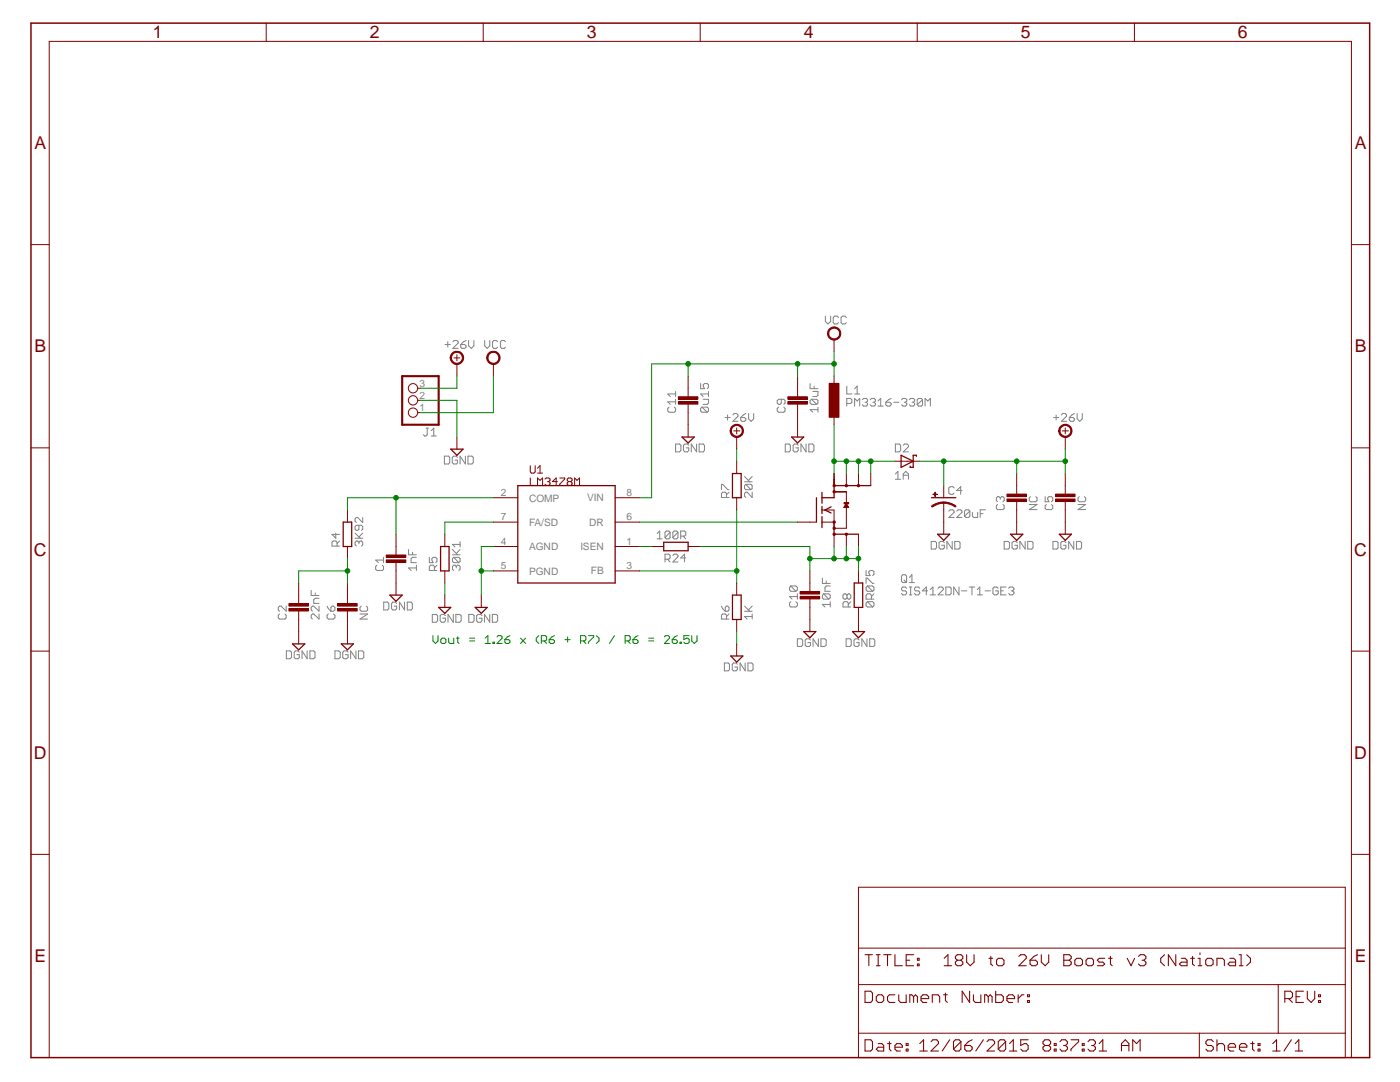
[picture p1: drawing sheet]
<?xml version="1.0" encoding="utf-8"?>
<!DOCTYPE eagle SYSTEM "eagle.dtd">
<eagle version="6.5.0">
<drawing>
<settings>
<setting alwaysvectorfont="no"/>
<setting verticaltext="up"/>
</settings>
<grid distance="0.1" unitdist="inch" unit="inch" style="lines" multiple="1" display="no" altdistance="0.01" altunitdist="inch" altunit="inch"/>
<schematic xreflabel="%F%N/%S.%C%R" xrefpart="/%S.%C%R">
<libraries>
<library name="ipc-7351-diode">
<symbols>
<symbol name="SCHOTTKY">
<wire x1="-1.27" y1="-1.27" x2="1.27" y2="0" width="0.254" layer="94"/>
<wire x1="1.27" y1="0" x2="-1.27" y2="1.27" width="0.254" layer="94"/>
<wire x1="1.905" y1="1.27" x2="1.27" y2="1.27" width="0.254" layer="94"/>
<wire x1="1.27" y1="1.27" x2="1.27" y2="0" width="0.254" layer="94"/>
<wire x1="-1.27" y1="1.27" x2="-1.27" y2="-1.27" width="0.254" layer="94"/>
<wire x1="1.27" y1="0" x2="1.27" y2="-1.27" width="0.254" layer="94"/>
<wire x1="1.905" y1="1.27" x2="1.905" y2="1.016" width="0.254" layer="94"/>
<wire x1="1.27" y1="-1.27" x2="0.635" y2="-1.27" width="0.254" layer="94"/>
<wire x1="0.635" y1="-1.016" x2="0.635" y2="-1.27" width="0.254" layer="94"/>
<text x="-2.54" y="1.905" size="1.778" layer="95">&gt;NAME</text>
<text x="-2.54" y="-3.81" size="1.778" layer="96">&gt;VALUE</text>
<pin name="A" x="-2.54" y="0" visible="off" length="short" direction="pas"/>
<pin name="K" x="2.54" y="0" visible="off" length="short" direction="pas" rot="R180"/>
</symbol>
</symbols>
<devicesets>
<deviceset name="SCHOTTKY_" prefix="D" uservalue="yes">
<gates>
<gate name="G$1" symbol="SCHOTTKY" x="0" y="0"/>
</gates>
<devices>
<device name="SOD-123" package="SOD3718X135N">
<connects>
<connect gate="G$1" pin="A" pad="A"/>
<connect gate="G$1" pin="K" pad="K"/>
</connects>
<technologies>
<technology name=""/>
</technologies>
</device>
<device name="SOD-323" package="SOD2514X100N">
<connects>
<connect gate="G$1" pin="A" pad="A"/>
<connect gate="G$1" pin="K" pad="K"/>
</connects>
<technologies>
<technology name=""/>
</technologies>
</device>
<device name="SMA" package="DIOM5326X292N">
<connects>
<connect gate="G$1" pin="A" pad="A"/>
<connect gate="G$1" pin="K" pad="K"/>
</connects>
<technologies>
<technology name=""/>
</technologies>
</device>
<device name="SMB" package="DIOM5436X265N">
<connects>
<connect gate="G$1" pin="A" pad="A"/>
<connect gate="G$1" pin="K" pad="K"/>
</connects>
<technologies>
<technology name=""/>
</technologies>
</device>
<device name="SMC" package="DIOM7959X265N">
<connects>
<connect gate="G$1" pin="A" pad="A"/>
<connect gate="G$1" pin="K" pad="K"/>
</connects>
<technologies>
<technology name=""/>
</technologies>
</device>
<device name="SOT-23" package="SOT95P280X135-3N">
<connects>
<connect gate="G$1" pin="A" pad="1"/>
<connect gate="G$1" pin="K" pad="3"/>
</connects>
<technologies>
<technology name=""/>
</technologies>
</device>
<device name="SOT-323" package="SOT65P210X110-3N">
<connects>
<connect gate="G$1" pin="A" pad="1"/>
<connect gate="G$1" pin="K" pad="3"/>
</connects>
<technologies>
<technology name=""/>
</technologies>
</device>
</devices>
</deviceset>
</devicesets>
</library>
<library name="ipc-7351-capacitor">
<symbols>
<symbol name="CAPACITOR">
<wire x1="-2.54" y1="0" x2="-0.762" y2="0" width="0.1524" layer="94"/>
<wire x1="2.54" y1="0" x2="0.762" y2="0" width="0.1524" layer="94"/>
<text x="-2.54" y="2.54" size="1.778" layer="95">&gt;NAME</text>
<text x="-2.54" y="-4.318" size="1.778" layer="96">&gt;VALUE</text>
<rectangle x1="-1.524" y1="-0.254" x2="2.54" y2="0.254" layer="94" rot="R90"/>
<rectangle x1="-2.54" y1="-0.254" x2="1.524" y2="0.254" layer="94" rot="R90"/>
<pin name="1" x="-5.08" y="0" visible="off" length="short" direction="pas" swaplevel="1"/>
<pin name="2" x="5.08" y="0" visible="off" length="short" direction="pas" swaplevel="1" rot="R180"/>
</symbol>
</symbols>
<devicesets>
<deviceset name="CAPACITOR_" prefix="C" uservalue="yes">
<gates>
<gate name="G$1" symbol="CAPACITOR" x="0" y="0"/>
</gates>
<devices>
<device name="0402" package="CAPC1005X60N">
<connects>
<connect gate="G$1" pin="1" pad="1"/>
<connect gate="G$1" pin="2" pad="2"/>
</connects>
<technologies>
<technology name=""/>
</technologies>
</device>
<device name="0508" package="CAPC1220X107N">
<connects>
<connect gate="G$1" pin="1" pad="1"/>
<connect gate="G$1" pin="2" pad="2"/>
</connects>
<technologies>
<technology name=""/>
</technologies>
</device>
<device name="0603" package="CAPC1608X92N">
<connects>
<connect gate="G$1" pin="1" pad="1"/>
<connect gate="G$1" pin="2" pad="2"/>
</connects>
<technologies>
<technology name=""/>
</technologies>
</device>
<device name="0612" package="CAPC1632X168N">
<connects>
<connect gate="G$1" pin="1" pad="1"/>
<connect gate="G$1" pin="2" pad="2"/>
</connects>
<technologies>
<technology name=""/>
</technologies>
</device>
<device name="0805" package="CAPC2012X145AN">
<connects>
<connect gate="G$1" pin="1" pad="1"/>
<connect gate="G$1" pin="2" pad="2"/>
</connects>
<technologies>
<technology name=""/>
</technologies>
</device>
<device name="1206" package="CAPC3215X168N">
<connects>
<connect gate="G$1" pin="1" pad="1"/>
<connect gate="G$1" pin="2" pad="2"/>
</connects>
<technologies>
<technology name=""/>
</technologies>
</device>
<device name="1210" package="CAPC3225X168N">
<connects>
<connect gate="G$1" pin="1" pad="1"/>
<connect gate="G$1" pin="2" pad="2"/>
</connects>
<technologies>
<technology name=""/>
</technologies>
</device>
<device name="1808" package="CAPC4520X168N">
<connects>
<connect gate="G$1" pin="1" pad="1"/>
<connect gate="G$1" pin="2" pad="2"/>
</connects>
<technologies>
<technology name=""/>
</technologies>
</device>
<device name="1812" package="CAPC4532X218N">
<connects>
<connect gate="G$1" pin="1" pad="1"/>
<connect gate="G$1" pin="2" pad="2"/>
</connects>
<technologies>
<technology name=""/>
</technologies>
</device>
<device name="1825" package="CAPC4564X218N">
<connects>
<connect gate="G$1" pin="1" pad="1"/>
<connect gate="G$1" pin="2" pad="2"/>
</connects>
<technologies>
<technology name=""/>
</technologies>
</device>
<device name="2220" package="CAPC5651X218N">
<connects>
<connect gate="G$1" pin="1" pad="1"/>
<connect gate="G$1" pin="2" pad="2"/>
</connects>
<technologies>
<technology name=""/>
</technologies>
</device>
<device name="2225" package="CAPC5664X218N">
<connects>
<connect gate="G$1" pin="1" pad="1"/>
<connect gate="G$1" pin="2" pad="2"/>
</connects>
<technologies>
<technology name=""/>
</technologies>
</device>
<device name="3640" package="CAPC9198X218N">
<connects>
<connect gate="G$1" pin="1" pad="1"/>
<connect gate="G$1" pin="2" pad="2"/>
</connects>
<technologies>
<technology name=""/>
</technologies>
</device>
<device name="0805N" package="CAP2012X70N">
<connects>
<connect gate="G$1" pin="1" pad="1"/>
<connect gate="G$1" pin="2" pad="2"/>
</connects>
<technologies>
<technology name=""/>
</technologies>
</device>
</devices>
</deviceset>
</devicesets>
</library>
<library name="supply2">
<symbols>
<symbol name="DGND">
<wire x1="-1.27" y1="0" x2="1.27" y2="0" width="0.254" layer="94"/>
<wire x1="1.27" y1="0" x2="0" y2="-1.27" width="0.254" layer="94"/>
<wire x1="0" y1="-1.27" x2="-1.27" y2="0" width="0.254" layer="94"/>
<text x="-2.667" y="-3.175" size="1.778" layer="96">&gt;VALUE</text>
<pin name="DGND" x="0" y="2.54" visible="off" length="short" direction="sup" rot="R270"/>
</symbol>
<symbol name="VCC">
<circle x="0" y="1.27" radius="1.27" width="0.254" layer="94"/>
<text x="-1.905" y="3.175" size="1.778" layer="96">&gt;VALUE</text>
<pin name="VCC" x="0" y="-2.54" visible="off" length="short" direction="sup" rot="R90"/>
</symbol>
<symbol name="+15V">
<wire x1="0" y1="1.905" x2="0" y2="0.635" width="0.1524" layer="94"/>
<wire x1="-0.635" y1="1.27" x2="0.635" y2="1.27" width="0.1524" layer="94"/>
<circle x="0" y="1.27" radius="1.27" width="0.254" layer="94"/>
<text x="-2.54" y="3.175" size="1.778" layer="96">&gt;VALUE</text>
<pin name="+15V" x="0" y="-2.54" visible="off" length="short" direction="sup" rot="R90"/>
</symbol>
</symbols>
<devicesets>
<deviceset name="DGND" prefix="SUPPLY">
<gates>
<gate name="G$1" symbol="DGND" x="0" y="0"/>
</gates>
<devices>
<device name="">
<technologies>
<technology name=""/>
</technologies>
</device>
</devices>
</deviceset>
<deviceset name="VCC" prefix="SUPPLY">
<gates>
<gate name="G$1" symbol="VCC" x="0" y="0"/>
</gates>
<devices>
<device name="">
<technologies>
<technology name=""/>
</technologies>
</device>
</devices>
</deviceset>
<deviceset name="+15V" prefix="SUPPLY">
<gates>
<gate name="+15V" symbol="+15V" x="0" y="0"/>
</gates>
<devices>
<device name="">
<technologies>
<technology name=""/>
</technologies>
</device>
</devices>
</deviceset>
</devicesets>
</library>
<library name="ipc-7351-resistor">
<symbols>
<symbol name="RESISTOR">
<wire x1="-2.54" y1="-0.889" x2="2.54" y2="-0.889" width="0.254" layer="94"/>
<wire x1="2.54" y1="0.889" x2="-2.54" y2="0.889" width="0.254" layer="94"/>
<wire x1="2.54" y1="-0.889" x2="2.54" y2="0.889" width="0.254" layer="94"/>
<wire x1="-2.54" y1="-0.889" x2="-2.54" y2="0.889" width="0.254" layer="94"/>
<text x="-2.54" y="1.524" size="1.778" layer="95">&gt;NAME</text>
<text x="-2.54" y="-3.302" size="1.778" layer="96">&gt;VALUE</text>
<pin name="2" x="5.08" y="0" visible="off" length="short" direction="pas" swaplevel="1" rot="R180"/>
<pin name="1" x="-5.08" y="0" visible="off" length="short" direction="pas" swaplevel="1"/>
</symbol>
</symbols>
<devicesets>
<deviceset name="RESISTOR_" prefix="R" uservalue="yes">
<gates>
<gate name="G$1" symbol="RESISTOR" x="0" y="0"/>
</gates>
<devices>
<device name="0201" package="RESC0603X30N">
<connects>
<connect gate="G$1" pin="1" pad="1"/>
<connect gate="G$1" pin="2" pad="2"/>
</connects>
<technologies>
<technology name=""/>
</technologies>
</device>
<device name="0402" package="RESC1005X40AN">
<connects>
<connect gate="G$1" pin="1" pad="1"/>
<connect gate="G$1" pin="2" pad="2"/>
</connects>
<technologies>
<technology name=""/>
</technologies>
</device>
<device name="0603" package="RESC1608X55N">
<connects>
<connect gate="G$1" pin="1" pad="1"/>
<connect gate="G$1" pin="2" pad="2"/>
</connects>
<technologies>
<technology name=""/>
</technologies>
</device>
<device name="0805" package="RESC2012X70N">
<connects>
<connect gate="G$1" pin="1" pad="1"/>
<connect gate="G$1" pin="2" pad="2"/>
</connects>
<technologies>
<technology name=""/>
</technologies>
</device>
<device name="1206" package="RESC3115X70N">
<connects>
<connect gate="G$1" pin="1" pad="1"/>
<connect gate="G$1" pin="2" pad="2"/>
</connects>
<technologies>
<technology name=""/>
</technologies>
</device>
<device name="1210" package="RESC3225X70N">
<connects>
<connect gate="G$1" pin="1" pad="1"/>
<connect gate="G$1" pin="2" pad="2"/>
</connects>
<technologies>
<technology name=""/>
</technologies>
</device>
<device name="1812" package="RESC4532X70N">
<connects>
<connect gate="G$1" pin="1" pad="1"/>
<connect gate="G$1" pin="2" pad="2"/>
</connects>
<technologies>
<technology name=""/>
</technologies>
</device>
<device name="2010" package="RESC5025X70N">
<connects>
<connect gate="G$1" pin="1" pad="1"/>
<connect gate="G$1" pin="2" pad="2"/>
</connects>
<technologies>
<technology name=""/>
</technologies>
</device>
<device name="2512" package="RESC6432X70N">
<connects>
<connect gate="G$1" pin="1" pad="1"/>
<connect gate="G$1" pin="2" pad="2"/>
</connects>
<technologies>
<technology name=""/>
</technologies>
</device>
</devices>
</deviceset>
</devicesets>
</library>
<library name="Misc Power">
<symbols>
<symbol name="LM3478">
<wire x1="-10.16" y1="-10.16" x2="-10.16" y2="10.16" width="0.254" layer="94"/>
<wire x1="-10.16" y1="10.16" x2="10.16" y2="10.16" width="0.254" layer="94"/>
<wire x1="10.16" y1="10.16" x2="10.16" y2="-10.16" width="0.254" layer="94"/>
<wire x1="10.16" y1="-10.16" x2="-10.16" y2="-10.16" width="0.254" layer="94"/>
<text x="-7.62" y="12.7" size="1.6764" layer="94">&gt;Name</text>
<text x="-7.62" y="10.16" size="1.6764" layer="94">&gt;Value</text>
<pin name="ISEN" x="15.24" y="-2.54" length="middle" rot="R180"/>
<pin name="COMP" x="-15.24" y="7.62" length="middle"/>
<pin name="FB" x="15.24" y="-7.62" length="middle" rot="R180"/>
<pin name="AGND" x="-15.24" y="-2.54" length="middle"/>
<pin name="PGND" x="-15.24" y="-7.62" length="middle"/>
<pin name="VIN" x="15.24" y="7.62" length="middle" rot="R180"/>
<pin name="FA/SD" x="-15.24" y="2.54" length="middle"/>
<pin name="DR" x="15.24" y="2.54" length="middle" rot="R180"/>
</symbol>
</symbols>
<devicesets>
<deviceset name="LM3478" prefix="U">
<gates>
<gate name="G$1" symbol="LM3478" x="0" y="2.54"/>
</gates>
<devices>
<device name="M" package="MSOP08">
<connects>
<connect gate="G$1" pin="AGND" pad="4"/>
<connect gate="G$1" pin="COMP" pad="2"/>
<connect gate="G$1" pin="DR" pad="6"/>
<connect gate="G$1" pin="FA/SD" pad="7"/>
<connect gate="G$1" pin="FB" pad="3"/>
<connect gate="G$1" pin="ISEN" pad="1"/>
<connect gate="G$1" pin="PGND" pad="5"/>
<connect gate="G$1" pin="VIN" pad="8"/>
</connects>
<technologies>
<technology name=""/>
</technologies>
</device>
</devices>
</deviceset>
</devicesets>
</library>
<library name="inductor-coilcraft">
<symbols>
<symbol name="L-EURO">
<text x="-3.81" y="1.4986" size="1.778" layer="95">&gt;NAME</text>
<text x="-3.81" y="-3.302" size="1.778" layer="96">&gt;VALUE</text>
<rectangle x1="-3.556" y1="-1.016" x2="3.556" y2="1.016" layer="94"/>
<pin name="2" x="5.08" y="0" visible="off" length="short" direction="pas" swaplevel="1" rot="R180"/>
<pin name="1" x="-5.08" y="0" visible="off" length="short" direction="pas" swaplevel="1"/>
</symbol>
</symbols>
<devicesets>
<deviceset name="DO3316P" prefix="L" uservalue="yes">
<gates>
<gate name="G$1" symbol="L-EURO" x="0" y="0"/>
</gates>
<devices>
<device name="" package="DO3316P">
<connects>
<connect gate="G$1" pin="1" pad="1"/>
<connect gate="G$1" pin="2" pad="2"/>
</connects>
<technologies>
<technology name="">
<attribute name="MF" value="" constant="no"/>
<attribute name="MPN" value="" constant="no"/>
<attribute name="OC_FARNELL" value="unknown" constant="no"/>
<attribute name="OC_NEWARK" value="unknown" constant="no"/>
</technology>
</technologies>
</device>
</devices>
</deviceset>
</devicesets>
</library>
<library name="SparkFun">
<symbols>
<symbol name="CAP_POL">
<wire x1="-2.54" y1="0" x2="2.54" y2="0" width="0.254" layer="94"/>
<wire x1="0" y1="-1.016" x2="0" y2="-2.54" width="0.1524" layer="94"/>
<wire x1="0" y1="-1" x2="2.4892" y2="-1.8542" width="0.254" layer="94" curve="-37.878202" cap="flat"/>
<wire x1="-2.4669" y1="-1.8504" x2="0" y2="-1.0161" width="0.254" layer="94" curve="-37.376341" cap="flat"/>
<text x="1.016" y="0.635" size="1.778" layer="95">&gt;NAME</text>
<text x="1.016" y="-4.191" size="1.778" layer="96">&gt;VALUE</text>
<rectangle x1="-2.253" y1="0.668" x2="-1.364" y2="0.795" layer="94"/>
<rectangle x1="-1.872" y1="0.287" x2="-1.745" y2="1.176" layer="94"/>
<pin name="+" x="0" y="2.54" visible="off" length="short" direction="pas" swaplevel="1" rot="R270"/>
<pin name="-" x="0" y="-5.08" visible="off" length="short" direction="pas" swaplevel="1" rot="R90"/>
</symbol>
</symbols>
<devicesets>
<deviceset name="CAP_POL" prefix="C" uservalue="yes">
<gates>
<gate name="G$1" symbol="CAP_POL" x="0" y="0"/>
</gates>
<devices>
<device name="1206" package="EIA3216">
<connects>
<connect gate="G$1" pin="+" pad="A"/>
<connect gate="G$1" pin="-" pad="C"/>
</connects>
<technologies>
<technology name=""/>
</technologies>
</device>
<device name="3528" package="EIA3528">
<connects>
<connect gate="G$1" pin="+" pad="A"/>
<connect gate="G$1" pin="-" pad="C"/>
</connects>
<technologies>
<technology name=""/>
</technologies>
</device>
<device name="PTH1" package="CPOL-RADIAL-100UF-25V">
<connects>
<connect gate="G$1" pin="+" pad="1"/>
<connect gate="G$1" pin="-" pad="2"/>
</connects>
<technologies>
<technology name=""/>
</technologies>
</device>
<device name="PTH2" package="CPOL-RADIAL-10UF-25V">
<connects>
<connect gate="G$1" pin="+" pad="1"/>
<connect gate="G$1" pin="-" pad="2"/>
</connects>
<technologies>
<technology name=""/>
</technologies>
</device>
<device name="7343" package="EIA7343">
<connects>
<connect gate="G$1" pin="+" pad="A"/>
<connect gate="G$1" pin="-" pad="C"/>
</connects>
<technologies>
<technology name=""/>
</technologies>
</device>
<device name="G" package="PANASONIC_G">
<connects>
<connect gate="G$1" pin="+" pad="+"/>
<connect gate="G$1" pin="-" pad="-"/>
</connects>
<technologies>
<technology name=""/>
</technologies>
</device>
<device name="E" package="PANASONIC_E">
<connects>
<connect gate="G$1" pin="+" pad="+"/>
<connect gate="G$1" pin="-" pad="-"/>
</connects>
<technologies>
<technology name=""/>
</technologies>
</device>
<device name="C" package="PANASONIC_C">
<connects>
<connect gate="G$1" pin="+" pad="+"/>
<connect gate="G$1" pin="-" pad="-"/>
</connects>
<technologies>
<technology name=""/>
</technologies>
</device>
</devices>
</deviceset>
</devicesets>
</library>
<library name="ipc-7351-transistor">
<symbols>
<symbol name="IGFET-EN-G4D3S">
<wire x1="-2.54" y1="-2.54" x2="-1.2192" y2="-2.54" width="0.1524" layer="94"/>
<wire x1="0" y1="0.762" x2="0" y2="0" width="0.254" layer="94"/>
<wire x1="0" y1="0" x2="0" y2="-0.762" width="0.254" layer="94"/>
<wire x1="0" y1="3.683" x2="0" y2="2.54" width="0.254" layer="94"/>
<wire x1="0" y1="2.54" x2="0" y2="1.397" width="0.254" layer="94"/>
<wire x1="1.905" y1="0.635" x2="0.635" y2="0" width="0.254" layer="94"/>
<wire x1="1.905" y1="-0.635" x2="0.635" y2="0" width="0.254" layer="94"/>
<wire x1="0" y1="0" x2="0.635" y2="0" width="0.1524" layer="94"/>
<wire x1="0.635" y1="0" x2="2.54" y2="0" width="0.1524" layer="94"/>
<wire x1="2.54" y1="0" x2="2.54" y2="-2.54" width="0.1524" layer="94"/>
<wire x1="0" y1="-1.397" x2="0" y2="-2.54" width="0.254" layer="94"/>
<wire x1="0" y1="-2.54" x2="0" y2="-3.683" width="0.254" layer="94"/>
<wire x1="-1.143" y1="2.54" x2="-1.143" y2="-2.54" width="0.254" layer="94"/>
<wire x1="0" y1="-2.54" x2="2.54" y2="-2.54" width="0.1524" layer="94"/>
<wire x1="2.54" y1="-2.54" x2="2.54" y2="-3.81" width="0.1524" layer="94"/>
<wire x1="2.54" y1="3.81" x2="5.08" y2="3.81" width="0.1524" layer="94"/>
<wire x1="5.08" y1="3.81" x2="5.08" y2="-3.81" width="0.1524" layer="94"/>
<wire x1="5.08" y1="-3.81" x2="2.54" y2="-3.81" width="0.1524" layer="94"/>
<wire x1="2.54" y1="-2.54" x2="2.54" y2="-5.08" width="0.254" layer="94"/>
<wire x1="2.54" y1="-5.08" x2="7.62" y2="-5.08" width="0.254" layer="94"/>
<wire x1="10.16" y1="5.08" x2="2.54" y2="5.08" width="0.254" layer="94"/>
<wire x1="2.54" y1="5.08" x2="2.54" y2="3.81" width="0.254" layer="94"/>
<wire x1="2.54" y1="3.81" x2="2.54" y2="2.54" width="0.254" layer="94"/>
<wire x1="2.54" y1="2.54" x2="0" y2="2.54" width="0.254" layer="94"/>
<wire x1="2.54" y1="7.62" x2="2.54" y2="6.35" width="0.254" layer="94"/>
<wire x1="2.54" y1="6.35" x2="2.54" y2="5.08" width="0.254" layer="94"/>
<wire x1="2.54" y1="3.81" x2="5.08" y2="3.81" width="0.1524" layer="94"/>
<wire x1="2.54" y1="6.35" x2="2.54" y2="5.08" width="0.254" layer="94"/>
<wire x1="2.54" y1="3.81" x2="5.08" y2="3.81" width="0.1524" layer="94"/>
<circle x="2.54" y="3.81" radius="0.127" width="0.254" layer="94"/>
<circle x="2.54" y="-3.81" radius="0.127" width="0.254" layer="94"/>
<circle x="2.54" y="-2.54" radius="0.127" width="0.254" layer="94"/>
<circle x="5.08" y="5.08" radius="0.127" width="0.254" layer="94"/>
<circle x="7.62" y="5.08" radius="0.127" width="0.254" layer="94"/>
<circle x="2.54" y="5.08" radius="0.127" width="0.254" layer="94"/>
<circle x="2.54" y="-5.08" radius="0.127" width="0.254" layer="94"/>
<circle x="5.08" y="-5.08" radius="0.127" width="0.254" layer="94"/>
<text x="-11.43" y="0" size="1.778" layer="96">&gt;VALUE</text>
<text x="-11.43" y="2.54" size="1.778" layer="95">&gt;NAME</text>
<rectangle x1="4.572" y1="1.27" x2="5.588" y2="1.524" layer="94"/>
<pin name="D1" x="2.54" y="7.62" visible="off" length="short" direction="pas" rot="R270"/>
<pin name="S1" x="2.54" y="-7.62" visible="off" length="short" direction="pas" rot="R90"/>
<pin name="D2" x="5.08" y="7.62" visible="off" length="short" direction="pas" rot="R270"/>
<pin name="D3" x="7.62" y="7.62" visible="off" length="short" direction="pas" rot="R270"/>
<pin name="D4" x="10.16" y="7.62" visible="off" length="short" direction="pas" rot="R270"/>
<pin name="G" x="-5.08" y="-2.54" visible="off" length="short" direction="pas"/>
<pin name="S2" x="5.08" y="-7.62" visible="off" length="short" direction="pas" rot="R90"/>
<pin name="S3" x="7.62" y="-7.62" visible="off" length="short" direction="pas" rot="R90"/>
<polygon width="0.1524" layer="94">
<vertex x="5.08" y="1.27"/>
<vertex x="4.572" y="0.508"/>
<vertex x="5.588" y="0.508"/>
</polygon>
</symbol>
</symbols>
<devicesets>
<deviceset name="MOSFET-NCH_8_" prefix="Q">
<gates>
<gate name="G$1" symbol="IGFET-EN-G4D3S" x="0" y="0"/>
</gates>
<devices>
<device name="N" package="SO-8">
<connects>
<connect gate="G$1" pin="D1" pad="5"/>
<connect gate="G$1" pin="D2" pad="6"/>
<connect gate="G$1" pin="D3" pad="7"/>
<connect gate="G$1" pin="D4" pad="8"/>
<connect gate="G$1" pin="G" pad="4"/>
<connect gate="G$1" pin="S1" pad="1"/>
<connect gate="G$1" pin="S2" pad="2"/>
<connect gate="G$1" pin="S3" pad="3"/>
</connects>
<technologies>
<technology name="SO8"/>
</technologies>
</device>
<device name="1212" package="POWER-PAK1212">
<connects>
<connect gate="G$1" pin="D1" pad="5"/>
<connect gate="G$1" pin="D2" pad="6"/>
<connect gate="G$1" pin="D3" pad="7"/>
<connect gate="G$1" pin="D4" pad="8"/>
<connect gate="G$1" pin="G" pad="4"/>
<connect gate="G$1" pin="S1" pad="1"/>
<connect gate="G$1" pin="S2" pad="2"/>
<connect gate="G$1" pin="S3" pad="3"/>
</connects>
<technologies>
<technology name=""/>
</technologies>
</device>
</devices>
</deviceset>
</devicesets>
</library>
<library name="Misc Conn">
<symbols>
<symbol name="PINHD3">
<wire x1="-6.35" y1="-5.08" x2="1.27" y2="-5.08" width="0.4064" layer="94"/>
<wire x1="1.27" y1="-5.08" x2="1.27" y2="5.08" width="0.4064" layer="94"/>
<wire x1="1.27" y1="5.08" x2="-6.35" y2="5.08" width="0.4064" layer="94"/>
<wire x1="-6.35" y1="5.08" x2="-6.35" y2="-5.08" width="0.4064" layer="94"/>
<text x="-6.35" y="5.715" size="1.778" layer="95">&gt;NAME</text>
<text x="-6.35" y="-7.62" size="1.778" layer="96">&gt;VALUE</text>
<pin name="1" x="-2.54" y="2.54" visible="pad" length="short" direction="pas" function="dot"/>
<pin name="2" x="-2.54" y="0" visible="pad" length="short" direction="pas" function="dot"/>
<pin name="3" x="-2.54" y="-2.54" visible="pad" length="short" direction="pas" function="dot"/>
</symbol>
</symbols>
<devicesets>
<deviceset name="PINHD-1X3" prefix="JP" uservalue="yes">
<gates>
<gate name="A" symbol="PINHD3" x="0" y="0"/>
</gates>
<devices>
<device name="" package="1X03">
<connects>
<connect gate="A" pin="1" pad="1"/>
<connect gate="A" pin="2" pad="2"/>
<connect gate="A" pin="3" pad="3"/>
</connects>
<technologies>
<technology name=""/>
</technologies>
</device>
<device name="/90" package="1X03/90">
<connects>
<connect gate="A" pin="1" pad="1"/>
<connect gate="A" pin="2" pad="2"/>
<connect gate="A" pin="3" pad="3"/>
</connects>
<technologies>
<technology name=""/>
</technologies>
</device>
</devices>
</deviceset>
</devicesets>
</library>
<library name="frames">
<symbols>
<symbol name="FRAME_A_L">
<frame x1="0" y1="0" x2="279.4" y2="215.9" columns="6" rows="5" layer="94" border-bottom="no"/>
</symbol>
<symbol name="DOCFIELD">
<wire x1="0" y1="0" x2="71.12" y2="0" width="0.1016" layer="94"/>
<wire x1="101.6" y1="15.24" x2="87.63" y2="15.24" width="0.1016" layer="94"/>
<wire x1="0" y1="0" x2="0" y2="5.08" width="0.1016" layer="94"/>
<wire x1="0" y1="5.08" x2="71.12" y2="5.08" width="0.1016" layer="94"/>
<wire x1="0" y1="5.08" x2="0" y2="15.24" width="0.1016" layer="94"/>
<wire x1="101.6" y1="15.24" x2="101.6" y2="5.08" width="0.1016" layer="94"/>
<wire x1="71.12" y1="5.08" x2="71.12" y2="0" width="0.1016" layer="94"/>
<wire x1="71.12" y1="5.08" x2="87.63" y2="5.08" width="0.1016" layer="94"/>
<wire x1="71.12" y1="0" x2="101.6" y2="0" width="0.1016" layer="94"/>
<wire x1="87.63" y1="15.24" x2="87.63" y2="5.08" width="0.1016" layer="94"/>
<wire x1="87.63" y1="15.24" x2="0" y2="15.24" width="0.1016" layer="94"/>
<wire x1="87.63" y1="5.08" x2="101.6" y2="5.08" width="0.1016" layer="94"/>
<wire x1="101.6" y1="5.08" x2="101.6" y2="0" width="0.1016" layer="94"/>
<wire x1="0" y1="15.24" x2="0" y2="22.86" width="0.1016" layer="94"/>
<wire x1="101.6" y1="35.56" x2="0" y2="35.56" width="0.1016" layer="94"/>
<wire x1="101.6" y1="35.56" x2="101.6" y2="22.86" width="0.1016" layer="94"/>
<wire x1="0" y1="22.86" x2="101.6" y2="22.86" width="0.1016" layer="94"/>
<wire x1="0" y1="22.86" x2="0" y2="35.56" width="0.1016" layer="94"/>
<wire x1="101.6" y1="22.86" x2="101.6" y2="15.24" width="0.1016" layer="94"/>
<text x="1.27" y="1.27" size="2.54" layer="94" font="vector">Date:</text>
<text x="12.7" y="1.27" size="2.54" layer="94" font="vector">&gt;LAST_DATE_TIME</text>
<text x="72.39" y="1.27" size="2.54" layer="94" font="vector">Sheet:</text>
<text x="86.36" y="1.27" size="2.54" layer="94" font="vector">&gt;SHEET</text>
<text x="88.9" y="11.43" size="2.54" layer="94" font="vector">REV:</text>
<text x="1.27" y="19.05" size="2.54" layer="94" font="vector">TITLE:</text>
<text x="1.27" y="11.43" size="2.54" layer="94" font="vector">Document Number:</text>
<text x="17.78" y="19.05" size="2.54" layer="94" font="vector">&gt;DRAWING_NAME</text>
</symbol>
</symbols>
<devicesets>
<deviceset name="FRAME_A_L" prefix="FRAME" uservalue="yes">
<gates>
<gate name="G$1" symbol="FRAME_A_L" x="0" y="0" addlevel="always"/>
<gate name="G$2" symbol="DOCFIELD" x="172.72" y="0" addlevel="always"/>
</gates>
<devices>
<device name="">
<technologies>
<technology name=""/>
</technologies>
</device>
</devices>
</deviceset>
</devicesets>
</library>
</libraries>
<attributes>
</attributes>
<variantdefs>
</variantdefs>
<classes>
<class number="0" name="default" width="0" drill="0">
</class>
</classes>
<parts>
<part name="U1" library="Misc Power" deviceset="LM3478" device="M"/>
<part name="R4" library="ipc-7351-resistor" deviceset="RESISTOR_" device="0603" value="3K92"/>
<part name="C6" library="ipc-7351-capacitor" deviceset="CAPACITOR_" device="0603" value="NC"/>
<part name="SUPPLY6" library="supply2" deviceset="DGND" device=""/>
<part name="SUPPLY10" library="supply2" deviceset="DGND" device=""/>
<part name="R5" library="ipc-7351-resistor" deviceset="RESISTOR_" device="0603" value="30K1"/>
<part name="SUPPLY11" library="supply2" deviceset="DGND" device=""/>
<part name="SUPPLY12" library="supply2" deviceset="DGND" device=""/>
<part name="R6" library="ipc-7351-resistor" deviceset="RESISTOR_" device="0603" value="1K"/>
<part name="R7" library="ipc-7351-resistor" deviceset="RESISTOR_" device="0603" value="20K"/>
<part name="R8" library="ipc-7351-resistor" deviceset="RESISTOR_" device="2512" value="0R075"/>
<part name="SUPPLY13" library="supply2" deviceset="DGND" device=""/>
<part name="D2" library="ipc-7351-diode" deviceset="SCHOTTKY_" device="SMB" value="1A"/>
<part name="SUPPLY15" library="supply2" deviceset="DGND" device=""/>
<part name="SUPPLY17" library="supply2" deviceset="VCC" device=""/>
<part name="SUPPLY18" library="supply2" deviceset="+15V" device="" value="+26V"/>
<part name="SUPPLY19" library="supply2" deviceset="+15V" device="" value="+26V"/>
<part name="C9" library="ipc-7351-capacitor" deviceset="CAPACITOR_" device="1210" value="10uF"/>
<part name="SUPPLY16" library="supply2" deviceset="DGND" device=""/>
<part name="C10" library="ipc-7351-capacitor" deviceset="CAPACITOR_" device="0603" value="10nF"/>
<part name="SUPPLY20" library="supply2" deviceset="DGND" device=""/>
<part name="L1" library="inductor-coilcraft" deviceset="DO3316P" device="" value="PM3316-330M"/>
<part name="C11" library="ipc-7351-capacitor" deviceset="CAPACITOR_" device="0805N" value="0u15"/>
<part name="SUPPLY21" library="supply2" deviceset="DGND" device=""/>
<part name="R24" library="ipc-7351-resistor" deviceset="RESISTOR_" device="0603" value="100R"/>
<part name="C4" library="SparkFun" deviceset="CAP_POL" device="G" value="220uF"/>
<part name="Q1" library="ipc-7351-transistor" deviceset="MOSFET-NCH_8_" device="1212" value="SIS412DN-T1-GE3"/>
<part name="J1" library="Misc Conn" deviceset="PINHD-1X3" device=""/>
<part name="SUPPLY1" library="supply2" deviceset="VCC" device=""/>
<part name="SUPPLY2" library="supply2" deviceset="DGND" device=""/>
<part name="SUPPLY3" library="supply2" deviceset="+15V" device="" value="+26V"/>
<part name="C1" library="ipc-7351-capacitor" deviceset="CAPACITOR_" device="0805N" value="1nF"/>
<part name="SUPPLY4" library="supply2" deviceset="DGND" device=""/>
<part name="C2" library="ipc-7351-capacitor" deviceset="CAPACITOR_" device="0603" value="22nF"/>
<part name="SUPPLY5" library="supply2" deviceset="DGND" device=""/>
<part name="C3" library="ipc-7351-capacitor" deviceset="CAPACITOR_" device="1210" value="NC"/>
<part name="C5" library="ipc-7351-capacitor" deviceset="CAPACITOR_" device="1210" value="NC"/>
<part name="SUPPLY7" library="supply2" deviceset="DGND" device=""/>
<part name="SUPPLY8" library="supply2" deviceset="DGND" device=""/>
<part name="FRAME1" library="frames" deviceset="FRAME_A_L" device=""/>
</parts>
<sheets>
<sheet>
<plain>
<text x="83.82" y="86.36" size="1.778" layer="91">Vout = 1.26 x (R6 + R7) / R6 = 26.5V</text>
</plain>
<instances>
<instance part="U1" gate="G$1" x="111.76" y="109.22"/>
<instance part="R4" gate="G$1" x="66.04" y="109.22" rot="R90"/>
<instance part="C6" gate="G$1" x="66.04" y="93.98" rot="R90"/>
<instance part="SUPPLY6" gate="G$1" x="66.04" y="86.36"/>
<instance part="SUPPLY10" gate="G$1" x="93.98" y="93.98"/>
<instance part="R5" gate="G$1" x="86.36" y="104.14" rot="R90"/>
<instance part="SUPPLY11" gate="G$1" x="147.32" y="83.82"/>
<instance part="SUPPLY12" gate="G$1" x="86.36" y="93.98"/>
<instance part="R6" gate="G$1" x="147.32" y="93.98" rot="R90"/>
<instance part="R7" gate="G$1" x="147.32" y="119.38" rot="R90"/>
<instance part="R8" gate="G$1" x="172.72" y="96.52" rot="R90"/>
<instance part="SUPPLY13" gate="G$1" x="172.72" y="88.9"/>
<instance part="D2" gate="G$1" x="182.88" y="124.46"/>
<instance part="SUPPLY15" gate="G$1" x="190.5" y="109.22"/>
<instance part="SUPPLY17" gate="G$1" x="167.64" y="149.86"/>
<instance part="SUPPLY18" gate="+15V" x="215.9" y="129.54"/>
<instance part="SUPPLY19" gate="+15V" x="147.32" y="129.54"/>
<instance part="C9" gate="G$1" x="160.02" y="137.16" rot="R90"/>
<instance part="SUPPLY16" gate="G$1" x="160.02" y="129.54"/>
<instance part="C10" gate="G$1" x="162.56" y="96.52" rot="R90"/>
<instance part="SUPPLY20" gate="G$1" x="162.56" y="88.9"/>
<instance part="L1" gate="G$1" x="167.64" y="137.16" smashed="yes" rot="R270">
<attribute name="NAME" x="170.18" y="138.43" size="1.778" layer="95"/>
<attribute name="VALUE" x="170.18" y="135.89" size="1.778" layer="96"/>
</instance>
<instance part="C11" gate="G$1" x="137.16" y="137.16" rot="R90"/>
<instance part="SUPPLY21" gate="G$1" x="137.16" y="129.54"/>
<instance part="R24" gate="G$1" x="134.62" y="106.68" rot="R180"/>
<instance part="C4" gate="G$1" x="190.5" y="116.84"/>
<instance part="Q1" gate="G$1" x="165.1" y="114.3" smashed="yes">
<attribute name="VALUE" x="181.61" y="96.52" size="1.778" layer="96"/>
<attribute name="NAME" x="181.61" y="99.06" size="1.778" layer="95"/>
</instance>
<instance part="J1" gate="A" x="78.74" y="137.16" rot="R180"/>
<instance part="SUPPLY1" gate="G$1" x="96.52" y="144.78"/>
<instance part="SUPPLY2" gate="G$1" x="88.9" y="127"/>
<instance part="SUPPLY3" gate="+15V" x="88.9" y="144.78"/>
<instance part="C1" gate="G$1" x="76.2" y="104.14" rot="R90"/>
<instance part="SUPPLY4" gate="G$1" x="76.2" y="96.52"/>
<instance part="C2" gate="G$1" x="55.88" y="93.98" rot="R90"/>
<instance part="SUPPLY5" gate="G$1" x="55.88" y="86.36"/>
<instance part="C3" gate="G$1" x="205.74" y="116.84" rot="R90"/>
<instance part="C5" gate="G$1" x="215.9" y="116.84" rot="R90"/>
<instance part="SUPPLY7" gate="G$1" x="205.74" y="109.22"/>
<instance part="SUPPLY8" gate="G$1" x="215.9" y="109.22"/>
<instance part="FRAME1" gate="G$1" x="0" y="0"/>
<instance part="FRAME1" gate="G$2" x="172.72" y="0"/>
</instances>
<busses>
</busses>
<nets>
<net name="DGND" class="0">
<segment>
<pinref part="C6" gate="G$1" pin="1"/>
<pinref part="SUPPLY6" gate="G$1" pin="DGND"/>
</segment>
<segment>
<wire x1="96.52" y1="106.68" x2="93.98" y2="106.68" width="0.1524" layer="91"/>
<wire x1="93.98" y1="106.68" x2="93.98" y2="101.6" width="0.1524" layer="91"/>
<wire x1="93.98" y1="101.6" x2="93.98" y2="96.52" width="0.1524" layer="91"/>
<wire x1="96.52" y1="101.6" x2="93.98" y2="101.6" width="0.1524" layer="91"/>
<junction x="93.98" y="101.6"/>
<pinref part="U1" gate="G$1" pin="AGND"/>
<pinref part="SUPPLY10" gate="G$1" pin="DGND"/>
<pinref part="U1" gate="G$1" pin="PGND"/>
</segment>
<segment>
<wire x1="86.36" y1="96.52" x2="86.36" y2="99.06" width="0.1524" layer="91"/>
<pinref part="SUPPLY12" gate="G$1" pin="DGND"/>
<pinref part="R5" gate="G$1" pin="1"/>
</segment>
<segment>
<wire x1="147.32" y1="88.9" x2="147.32" y2="86.36" width="0.1524" layer="91"/>
<pinref part="R6" gate="G$1" pin="1"/>
<pinref part="SUPPLY11" gate="G$1" pin="DGND"/>
</segment>
<segment>
<pinref part="R8" gate="G$1" pin="1"/>
<pinref part="SUPPLY13" gate="G$1" pin="DGND"/>
</segment>
<segment>
<pinref part="SUPPLY15" gate="G$1" pin="DGND"/>
<pinref part="C4" gate="G$1" pin="-"/>
</segment>
<segment>
<pinref part="C9" gate="G$1" pin="1"/>
<pinref part="SUPPLY16" gate="G$1" pin="DGND"/>
</segment>
<segment>
<pinref part="C10" gate="G$1" pin="1"/>
<pinref part="SUPPLY20" gate="G$1" pin="DGND"/>
</segment>
<segment>
<pinref part="C11" gate="G$1" pin="1"/>
<pinref part="SUPPLY21" gate="G$1" pin="DGND"/>
</segment>
<segment>
<wire x1="81.28" y1="137.16" x2="88.9" y2="137.16" width="0.1524" layer="91"/>
<wire x1="88.9" y1="137.16" x2="88.9" y2="129.54" width="0.1524" layer="91"/>
<pinref part="J1" gate="A" pin="2"/>
<pinref part="SUPPLY2" gate="G$1" pin="DGND"/>
</segment>
<segment>
<pinref part="C1" gate="G$1" pin="1"/>
<pinref part="SUPPLY4" gate="G$1" pin="DGND"/>
</segment>
<segment>
<pinref part="C2" gate="G$1" pin="1"/>
<pinref part="SUPPLY5" gate="G$1" pin="DGND"/>
</segment>
<segment>
<pinref part="C3" gate="G$1" pin="1"/>
<pinref part="SUPPLY7" gate="G$1" pin="DGND"/>
</segment>
<segment>
<pinref part="C5" gate="G$1" pin="1"/>
<pinref part="SUPPLY8" gate="G$1" pin="DGND"/>
</segment>
</net>
<net name="VCC" class="0">
<segment>
<wire x1="160.02" y1="142.24" x2="160.02" y2="144.78" width="0.1524" layer="91"/>
<wire x1="167.64" y1="144.78" x2="160.02" y2="144.78" width="0.1524" layer="91"/>
<wire x1="167.64" y1="142.24" x2="167.64" y2="144.78" width="0.1524" layer="91"/>
<wire x1="167.64" y1="147.32" x2="167.64" y2="144.78" width="0.1524" layer="91"/>
<wire x1="137.16" y1="142.24" x2="137.16" y2="144.78" width="0.1524" layer="91"/>
<wire x1="129.54" y1="144.78" x2="137.16" y2="144.78" width="0.1524" layer="91"/>
<wire x1="127" y1="116.84" x2="129.54" y2="116.84" width="0.1524" layer="91"/>
<wire x1="129.54" y1="144.78" x2="129.54" y2="116.84" width="0.1524" layer="91"/>
<wire x1="160.02" y1="144.78" x2="137.16" y2="144.78" width="0.1524" layer="91"/>
<junction x="167.64" y="144.78"/>
<junction x="160.02" y="144.78"/>
<junction x="137.16" y="144.78"/>
<pinref part="C9" gate="G$1" pin="2"/>
<pinref part="L1" gate="G$1" pin="1"/>
<pinref part="SUPPLY17" gate="G$1" pin="VCC"/>
<pinref part="C11" gate="G$1" pin="2"/>
<pinref part="U1" gate="G$1" pin="VIN"/>
</segment>
<segment>
<wire x1="81.28" y1="134.62" x2="96.52" y2="134.62" width="0.1524" layer="91"/>
<wire x1="96.52" y1="134.62" x2="96.52" y2="142.24" width="0.1524" layer="91"/>
<pinref part="J1" gate="A" pin="1"/>
<pinref part="SUPPLY1" gate="G$1" pin="VCC"/>
</segment>
</net>
<net name="N$1" class="0">
<segment>
<wire x1="96.52" y1="116.84" x2="76.2" y2="116.84" width="0.1524" layer="91"/>
<wire x1="76.2" y1="116.84" x2="66.04" y2="116.84" width="0.1524" layer="91"/>
<wire x1="66.04" y1="116.84" x2="66.04" y2="114.3" width="0.1524" layer="91"/>
<wire x1="76.2" y1="109.22" x2="76.2" y2="116.84" width="0.1524" layer="91"/>
<junction x="76.2" y="116.84"/>
<pinref part="U1" gate="G$1" pin="COMP"/>
<pinref part="R4" gate="G$1" pin="2"/>
<pinref part="C1" gate="G$1" pin="2"/>
</segment>
</net>
<net name="N$3" class="0">
<segment>
<wire x1="66.04" y1="99.06" x2="66.04" y2="101.6" width="0.1524" layer="91"/>
<wire x1="66.04" y1="101.6" x2="66.04" y2="104.14" width="0.1524" layer="91"/>
<wire x1="55.88" y1="99.06" x2="55.88" y2="101.6" width="0.1524" layer="91"/>
<wire x1="55.88" y1="101.6" x2="66.04" y2="101.6" width="0.1524" layer="91"/>
<junction x="66.04" y="101.6"/>
<pinref part="R4" gate="G$1" pin="1"/>
<pinref part="C6" gate="G$1" pin="2"/>
<pinref part="C2" gate="G$1" pin="2"/>
</segment>
</net>
<net name="N$4" class="0">
<segment>
<wire x1="96.52" y1="111.76" x2="86.36" y2="111.76" width="0.1524" layer="91"/>
<wire x1="86.36" y1="111.76" x2="86.36" y2="109.22" width="0.1524" layer="91"/>
<pinref part="U1" gate="G$1" pin="FA/SD"/>
<pinref part="R5" gate="G$1" pin="2"/>
</segment>
</net>
<net name="N$9" class="0">
<segment>
<wire x1="127" y1="101.6" x2="147.32" y2="101.6" width="0.1524" layer="91"/>
<wire x1="147.32" y1="99.06" x2="147.32" y2="101.6" width="0.1524" layer="91"/>
<wire x1="147.32" y1="114.3" x2="147.32" y2="101.6" width="0.1524" layer="91"/>
<junction x="147.32" y="101.6"/>
<pinref part="U1" gate="G$1" pin="FB"/>
<pinref part="R6" gate="G$1" pin="2"/>
<pinref part="R7" gate="G$1" pin="1"/>
</segment>
</net>
<net name="N$11" class="0">
<segment>
<wire x1="162.56" y1="104.14" x2="167.64" y2="104.14" width="0.1524" layer="91"/>
<wire x1="167.64" y1="106.68" x2="167.64" y2="104.14" width="0.1524" layer="91"/>
<wire x1="167.64" y1="104.14" x2="170.18" y2="104.14" width="0.1524" layer="91"/>
<wire x1="170.18" y1="106.68" x2="170.18" y2="104.14" width="0.1524" layer="91"/>
<wire x1="170.18" y1="104.14" x2="172.72" y2="104.14" width="0.1524" layer="91"/>
<wire x1="172.72" y1="106.68" x2="172.72" y2="104.14" width="0.1524" layer="91"/>
<wire x1="172.72" y1="104.14" x2="172.72" y2="101.6" width="0.1524" layer="91"/>
<wire x1="162.56" y1="101.6" x2="162.56" y2="104.14" width="0.1524" layer="91"/>
<wire x1="139.7" y1="106.68" x2="162.56" y2="106.68" width="0.1524" layer="91"/>
<wire x1="162.56" y1="106.68" x2="162.56" y2="104.14" width="0.1524" layer="91"/>
<junction x="162.56" y="104.14"/>
<junction x="170.18" y="104.14"/>
<junction x="172.72" y="104.14"/>
<junction x="167.64" y="104.14"/>
<pinref part="R8" gate="G$1" pin="2"/>
<pinref part="C10" gate="G$1" pin="2"/>
<pinref part="R24" gate="G$1" pin="1"/>
<pinref part="Q1" gate="G$1" pin="S1"/>
<pinref part="Q1" gate="G$1" pin="S2"/>
<pinref part="Q1" gate="G$1" pin="S3"/>
</segment>
</net>
<net name="N$12" class="0">
<segment>
<wire x1="167.64" y1="132.08" x2="167.64" y2="124.46" width="0.1524" layer="91"/>
<wire x1="167.64" y1="124.46" x2="170.18" y2="124.46" width="0.1524" layer="91"/>
<wire x1="170.18" y1="124.46" x2="172.72" y2="124.46" width="0.1524" layer="91"/>
<wire x1="172.72" y1="124.46" x2="175.26" y2="124.46" width="0.1524" layer="91"/>
<wire x1="175.26" y1="124.46" x2="180.34" y2="124.46" width="0.1524" layer="91"/>
<wire x1="167.64" y1="121.92" x2="167.64" y2="124.46" width="0.1524" layer="91"/>
<wire x1="170.18" y1="121.92" x2="170.18" y2="124.46" width="0.1524" layer="91"/>
<wire x1="172.72" y1="121.92" x2="172.72" y2="124.46" width="0.1524" layer="91"/>
<wire x1="175.26" y1="121.92" x2="175.26" y2="124.46" width="0.1524" layer="91"/>
<junction x="167.64" y="124.46"/>
<junction x="170.18" y="124.46"/>
<junction x="172.72" y="124.46"/>
<junction x="175.26" y="124.46"/>
<pinref part="D2" gate="G$1" pin="A"/>
<pinref part="L1" gate="G$1" pin="2"/>
<pinref part="Q1" gate="G$1" pin="D1"/>
<pinref part="Q1" gate="G$1" pin="D2"/>
<pinref part="Q1" gate="G$1" pin="D3"/>
<pinref part="Q1" gate="G$1" pin="D4"/>
</segment>
</net>
<net name="N$6" class="0">
<segment>
<wire x1="160.02" y1="111.76" x2="127" y2="111.76" width="0.1524" layer="91"/>
<pinref part="U1" gate="G$1" pin="DR"/>
<pinref part="Q1" gate="G$1" pin="G"/>
</segment>
</net>
<net name="N$31" class="0">
<segment>
<wire x1="129.54" y1="106.68" x2="127" y2="106.68" width="0.1524" layer="91"/>
<pinref part="R24" gate="G$1" pin="2"/>
<pinref part="U1" gate="G$1" pin="ISEN"/>
</segment>
</net>
<net name="+26V" class="0">
<segment>
<wire x1="185.42" y1="124.46" x2="190.5" y2="124.46" width="0.1524" layer="91"/>
<wire x1="215.9" y1="127" x2="215.9" y2="124.46" width="0.1524" layer="91"/>
<wire x1="215.9" y1="124.46" x2="205.74" y2="124.46" width="0.1524" layer="91"/>
<wire x1="205.74" y1="124.46" x2="190.5" y2="124.46" width="0.1524" layer="91"/>
<wire x1="190.5" y1="119.38" x2="190.5" y2="124.46" width="0.1524" layer="91"/>
<wire x1="205.74" y1="121.92" x2="205.74" y2="124.46" width="0.1524" layer="91"/>
<wire x1="215.9" y1="121.92" x2="215.9" y2="124.46" width="0.1524" layer="91"/>
<junction x="190.5" y="124.46"/>
<junction x="205.74" y="124.46"/>
<junction x="215.9" y="124.46"/>
<pinref part="D2" gate="G$1" pin="K"/>
<pinref part="SUPPLY18" gate="+15V" pin="+15V"/>
<pinref part="C4" gate="G$1" pin="+"/>
<pinref part="C3" gate="G$1" pin="2"/>
<pinref part="C5" gate="G$1" pin="2"/>
</segment>
<segment>
<wire x1="147.32" y1="127" x2="147.32" y2="124.46" width="0.1524" layer="91"/>
<pinref part="SUPPLY19" gate="+15V" pin="+15V"/>
<pinref part="R7" gate="G$1" pin="2"/>
</segment>
<segment>
<wire x1="81.28" y1="139.7" x2="88.9" y2="139.7" width="0.1524" layer="91"/>
<wire x1="88.9" y1="139.7" x2="88.9" y2="142.24" width="0.1524" layer="91"/>
<pinref part="J1" gate="A" pin="3"/>
<pinref part="SUPPLY3" gate="+15V" pin="+15V"/>
</segment>
</net>
</nets>
</sheet>
</sheets>
</schematic>
</drawing>
</eagle>
